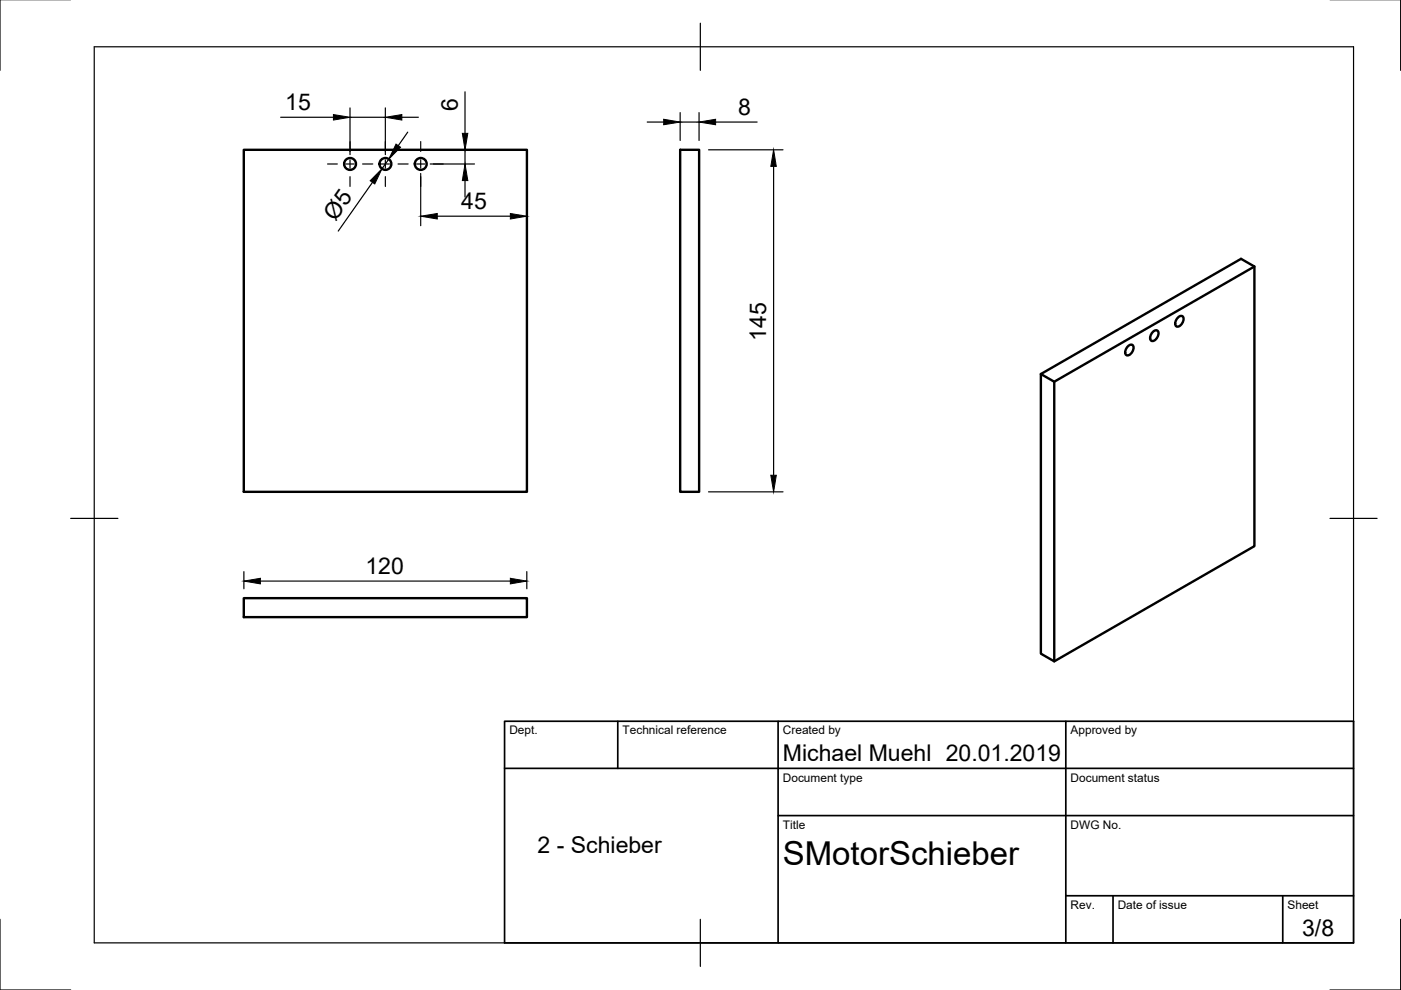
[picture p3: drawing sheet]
<svg xmlns="http://www.w3.org/2000/svg" width="297mm" height="210mm" viewBox="0 0 297 210" stroke-linecap="round" stroke-linejoin="round" font-family="sans-serif">
<!-- layer: Sichtbar -->
<g fill="none" stroke="#000" stroke-width=".51">
<path d="M51.7 31.8h60v72.5h-60zM144.2 31.8h4v72.5h-4zM266 56.5l-42.5 24.4M220.7 79.3v59.3l2.8 1.6v-59.3l-2.8-1.6 42.4-24.4 2.9 1.6v59.3l-42.5 24.4M239.2 73.4a.65 .65 0 0 1 1.1-.1 1.54 1.54 0 0 1-1.5 2 1.42 1.42 0 0 1 .4-1.9zM244.5 70.3a.65 .65 0 0 1 1.1 0 1.54 1.54 0 0 1-1.5 2 1.42 1.42 0 0 1 .4-2zM249.8 67.3a.65 .65 0 0 1 1.1-.1 1.54 1.54 0 0 1-1.5 2 1.42 1.42 0 0 1 .4-1.9zM51.7 126.8h60v4h-60z"/>
<circle cx="74.2" cy="34.8" r="1.26"/>
<circle cx="81.7" cy="34.8" r="1.26"/>
<circle cx="89.2" cy="34.8" r="1.26"/>
</g>
<!-- layer: Border -->
<path d="M0 -.1v15M297 -.1v15M20 9.9h267v190h-267zM148.5 4.9v10M15 109.9h10M282 109.9h10M0 194.9v15h15M148.5 194.9v10M297 194.9v15h-15" fill="none" stroke="#000" stroke-width=".25"/>
<!-- layer: TitleBlock -->
<path d="M107 152.9h180v47h-180zM131 152.9v10M165 152.9v47M226 152.9v47M107 162.9h180M165 172.9h122M226 189.9h61M236 189.9v10M272 189.9v10" fill="none" stroke="#000" stroke-width=".36"/>
<!-- layer: Center Lines -->
<g fill="none" stroke="#000" stroke-width=".25">
<path d="M69.4 34.8h2.1M73.3 34.8h1.8M74.2 30v2.1M74.2 33.9v1.8M74.2 37.5v2M76.9 34.8h2.1M80.8 34.8h1.8M81.7 30v2.1M81.7 33.9v1.8M81.7 37.5v2M84.4 34.8h2.1M88.3 34.8h1.8"/>
<path d="M89.2 30v2.1M89.2 33.9v1.8M89.2 37.5v2M91.9 34.8h2.1"/>
</g>
<!-- layer: Dimensions -->
<g fill="none" stroke="#000" stroke-width=".25">
<path d="M98.6 19.5v8.8M59.5 24.9h11.2M74.2 22.9v9.9M74.2 24.9h7.5M79 38.7l-7.3 10.3M81.7 22.9v9.9M82.4 33.8l-1.4 2M85.2 24.9h3.5M86.4 28l-2 2.9M89.2 36.8v11.1M91.2 34.8h9.4M98.6 31.8v3"/>
<path d="M98.6 38.3v3.5M137.2 25.9h3.5M144.2 23.9v5.9M144.2 25.9h4M148.2 23.9v5.9M150.2 31.8h15.8M151.7 25.9h8.8M164 35.3v65.5M92.7 45.8h15.5M111.7 43.9v1.2M150.2 104.3h15.8M51.7 121.2v3.6"/>
<path d="M55.2 123.2h53M111.7 121.2v3.6"/>
</g>
<g fill="#000" stroke="#000" stroke-width=".21">
<path d="M70.7 24.3l3.5 .6-3.5 .6zM81 35.8l-1.5 3.2-1-.7zM84 30.6l.9 .6-2.5 2.6zM81.7 24.9l3.5-.6v1.2zM98.6 34.8l.6 3.5h-1.2zM98 28.3h1.2l-.6 3.5zM140.7 25.3l3.5 .6-3.5 .6zM148.2 25.9l3.5-.6v1.2zM164 31.8l.6 3.5h-1.2zM89.2 45.8l3.5-.5v1.1zM108.2 45.3l3.5 .5-3.5 .6zM163.4 100.8h1.2l-.6 3.5z"/>
<path d="M51.7 123.2l3.5-.6v1.2zM108.2 122.6l3.5 .6-3.5 .6z"/>
</g>
<text font-size="7" x="166" y="183.4">SMotorSchieber</text>
<g font-size="4.9">
<text x="60.5" y="23.3">15</text>
<text x="97" y="23.5" transform="rotate(-90 97 23.5)">6</text>
<text x="156.5" y="24.3">8</text>
<text x="71.1" y="47" transform="rotate(-55 71.1 47)">Ø5</text>
<text x="97.8" y="44.3">45</text>
<text x="162.5" y="72.3" transform="rotate(-90 162.5 72.3)">145</text>
<text x="77.5" y="121.6">120</text>
<text x="166" y="161.4">Michael Muehl 20.01.2019</text>
<text x="114" y="180.8">2 - Schieber</text>
<text x="276.1" y="198.6">3/8</text>
</g>
<g font-size="2.5">
<text x="108" y="155.7">Dept.</text>
<text x="132" y="155.7">Technical reference</text>
<text x="166" y="155.7">Created by</text>
<text x="227" y="155.7">Approved by</text>
<text x="166" y="165.7">Document type</text>
<text x="227" y="165.7">Document status</text>
<text x="166" y="175.7">Title</text>
<text x="227" y="175.7">DWG No.</text>
<text x="227" y="192.7">Rev.</text>
<text x="237" y="192.7">Date of issue</text>
<text x="273" y="192.7">Sheet</text>
</g>
</svg>
